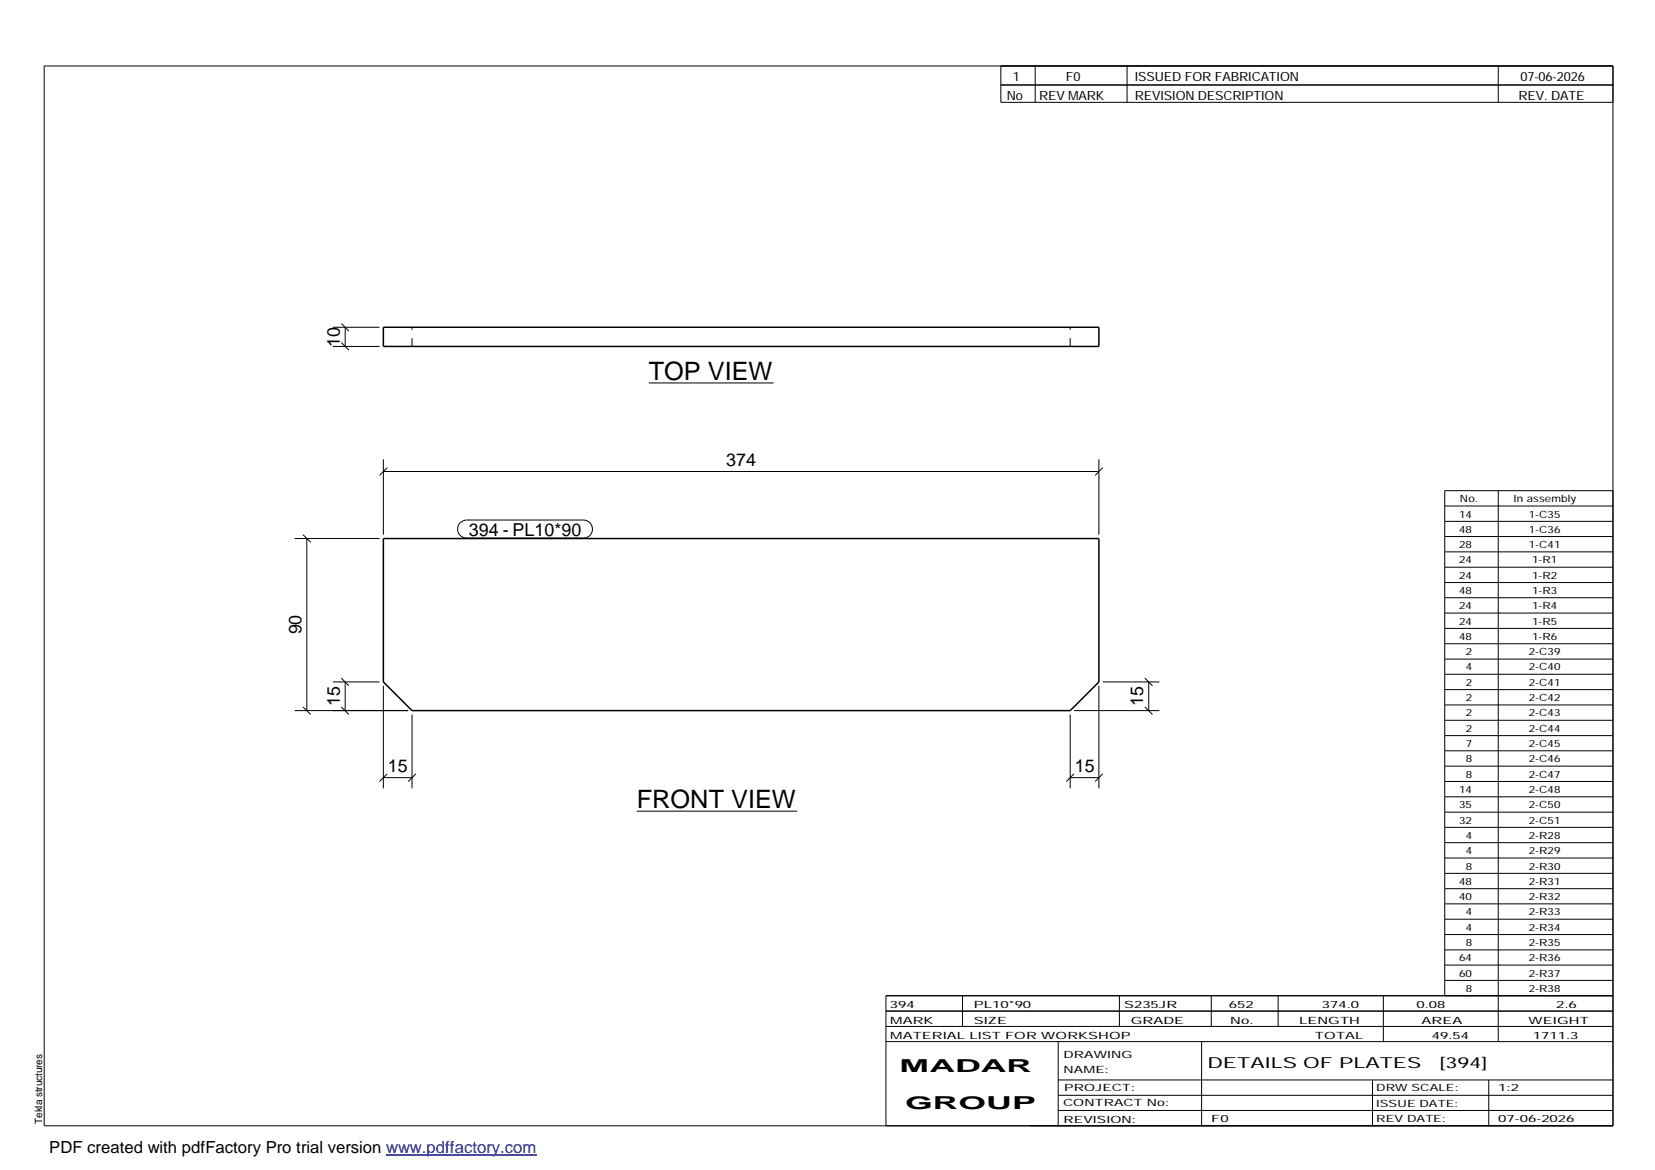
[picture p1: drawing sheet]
<svg xmlns="http://www.w3.org/2000/svg" width="420mm" height="297mm" viewBox="0 0 420 297" stroke-linecap="round" stroke-linejoin="round" font-family="sans-serif">
<path d="M97.3 83.1h181.7v4.9h-181.7zM97.3 136.7h181.7v36.4l-7.3 7.3h-167.1l-7.3-7.3z" fill="none" stroke="#000" stroke-width=".38"/>
<path d="M104.6 88v-4.9M271.7 88v-4.9" fill="none" stroke="#000" stroke-width=".25" stroke-dasharray="2.1 2.1" stroke-linecap="butt"/>
<g fill="none" stroke="#000" stroke-width=".25">
<path d="M11.2 16.7h398.3v269.1h-398.3zM254.1 16.7v9.3h155.4M262.8 16.7v9.3M286.1 16.7v9.3M380.4 16.7v9.3M254.1 21.6h155.4M84.5 88h11.9M84.5 83.1h11.9M86.7 87l1.9 1.9M86.7 82.1l1.9 2M87.6 83.1v4.9M164.7 97.2h31.7"/>
<path d="M97.3 119.7h181.7M97.3 116.6v19.1M98.3 118.7l-1.9 2M279 116.6v19.1M280 118.7l-2 2M74.8 136.7h21.6M76.9 135.7l2 2M77.9 136.7v43.7M116.8 132.7l.8-.5 .8-.2h29.7a2.29 2.29 0 0 1 2.3 2.3 2.29 2.29 0 0 1-2.3 2.3h-29.7a2.27 2.27 0 0 1-2.1-1.4 2.27 2.27 0 0 1 .5-2.5zM366.8 128.5h42.7M366.8 132.4h42.7M366.8 136.2h42.7"/>
<path d="M380.4 124.6v139.8M409.5 124.6h-42.7v128.2M366.8 140.1h42.7M366.8 144h42.7M366.8 147.9h42.7M366.8 151.8h42.7M366.8 155.6h42.7M366.8 159.5h42.7M76.9 179.5l2 1.9M84.5 173.1h11.9M86.7 179.5l1.9 1.9M86.7 172.2l1.9 1.9"/>
<path d="M87.6 173.1v7.3M97.3 174.1v26M279 174.1v26M280 173.1h14.3M290.7 179.5l1.9 1.9M290.7 172.2l1.9 1.9M291.6 173.1v7.3M366.8 163.4h42.7M366.8 167.3h42.7M366.8 171.2h42.7M366.8 175.1h42.7M366.8 179h42.7"/>
<path d="M74.8 180.4h28.8M97.3 197.4h7.3M98.3 196.5l-1.9 1.9M104.6 181.4v18.7M105.6 196.5l-2 1.9M271.7 197.4h7.3M271.7 181.4v18.7M272.7 196.5l-2 1.9M272.7 180.4h21.6M280 196.5l-2 1.9M366.8 182.9h42.7M366.8 186.8h42.7"/>
<path d="M366.8 190.6h42.7M366.8 194.5h42.7M366.8 198.4h42.7M161.7 205.9h40.7M366.8 202.3h42.7M366.8 206.2h42.7M366.8 210h42.7M366.8 213.9h42.7M366.8 217.8h42.7M366.8 221.7h42.7M366.8 225.6h42.7M366.8 229.5h42.7"/>
<path d="M366.8 233.4h42.7M366.8 237.3h42.7M224.9 256.7h184.6M244.3 252.8v7.8M284.2 252.8v7.8M307.5 252.8v7.8M324.5 252.8v7.8M351.2 252.8v11.6M366.8 241.2h42.7M366.8 245h42.7M366.8 248.9h42.7M409.5 252.8h-184.6v33"/>
<path d="M224.9 264.4h184.6M224.9 260.6h184.6M268.6 264.4v21.4M268.6 274.2h140.9M268.6 278.1h140.9M305.1 264.4v21.4M348.4 274.2v11.6M378 274.2v11.6M268.6 281.9h140.9"/>
</g>
<path d="M98 293.3h38.2" fill="none" stroke="#00f" stroke-width=".3"/>
<g font-size="6.4">
<text x="164.7" y="96.5">TOP VIEW</text>
<text x="161.7" y="205.2">FRONT VIEW</text>
</g>
<g font-size="4.5">
<text x="86.2" y="88" transform="rotate(-90 86.2 88)">10</text>
<text x="184.4" y="118.3">374</text>
<text x="119" y="136">394 - PL10*90</text>
<text x="76.5" y="161.1" transform="rotate(-90 76.5 161.1)">90</text>
<text x="86.2" y="179.3" transform="rotate(-90 86.2 179.3)">15</text>
<text x="290.2" y="179.3" transform="rotate(-90 290.2 179.3)">15</text>
<text x="98.5" y="196">15</text>
<text x="272.8" y="196">15</text>
<text x="228.4" y="272.3">MADAR</text>
<text x="229.8" y="281.6">GROUP</text>
</g>
<text font-size="4.2" x="12.5" y="292.7">PDF created with pdfFactory Pro trial version www.pdffactory.com</text>
<g font-size="3.9">
<text x="306.5" y="271.3">DETAILS OF PLATES</text>
<text x="365.4" y="271.3">[394]</text>
</g>
<g font-size="3.2">
<text x="257.1" y="20.5">1</text>
<text x="270.6" y="20.5">F0</text>
<text x="288.1" y="20.5">ISSUEDFORFABRICATION</text>
<text x="386" y="20.5">07-06-2026</text>
<text x="255.6" y="25.5">No</text>
<text x="263.8" y="25.5">REVMARK</text>
<text x="288.1" y="25.5">REVISIONDESCRIPTION</text>
<text x="385.5" y="25.5">REV. DATE</text>
</g>
<g font-size="2.5">
<text x="370.4" y="131.4">14</text>
<text x="370.6" y="127.5">No.</text>
<text x="384.3" y="127.5">Inassembly</text>
<text x="388.1" y="131.4">1-C35</text>
<text x="370.4" y="135.2">48</text>
<text x="388.1" y="135.2">1-C36</text>
<text x="370.4" y="139.1">28</text>
<text x="370.4" y="143">24</text>
<text x="388.1" y="139.1">1-C41</text>
<text x="389" y="143">1-R1</text>
<text x="370.4" y="146.9">24</text>
<text x="389" y="146.9">1-R2</text>
<text x="370.4" y="150.8">48</text>
<text x="370.4" y="154.7">24</text>
<text x="389" y="150.8">1-R3</text>
<text x="389" y="154.7">1-R4</text>
<text x="370.4" y="158.6">24</text>
<text x="389" y="158.6">1-R5</text>
<text x="370.4" y="162.5">48</text>
<text x="372.1" y="166.4">2</text>
<text x="388.1" y="166.4">2-C39</text>
<text x="389" y="162.5">1-R6</text>
<text x="372.1" y="170.2">4</text>
<text x="388.1" y="170.2">2-C40</text>
<text x="372.1" y="174.1">2</text>
<text x="372.1" y="178">2</text>
<text x="388.1" y="174.1">2-C41</text>
<text x="388.1" y="178">2-C42</text>
<text x="372.1" y="181.9">2</text>
<text x="372.1" y="185.8">2</text>
<text x="388.1" y="181.9">2-C43</text>
<text x="388.1" y="185.8">2-C44</text>
<text x="372.1" y="189.6">7</text>
<text x="388.1" y="189.6">2-C45</text>
<text x="372.1" y="193.5">8</text>
<text x="372.1" y="197.4">8</text>
<text x="388.1" y="193.5">2-C46</text>
<text x="388.1" y="197.4">2-C47</text>
<text x="370.4" y="201.3">14</text>
<text x="388.1" y="201.3">2-C48</text>
<text x="370.4" y="205.2">35</text>
<text x="370.4" y="209.1">32</text>
<text x="388.1" y="205.2">2-C50</text>
<text x="388.1" y="209.1">2-C51</text>
<text x="372.1" y="213">4</text>
<text x="388.1" y="213">2-R28</text>
<text x="372.1" y="216.9">4</text>
<text x="372.1" y="220.8">8</text>
<text x="388.1" y="216.9">2-R29</text>
<text x="388.1" y="220.8">2-R30</text>
<text x="370.4" y="224.6">48</text>
<text x="388.1" y="224.6">2-R31</text>
<text x="370.4" y="228.5">40</text>
<text x="372.1" y="232.4">4</text>
<text x="388.1" y="228.5">2-R32</text>
<text x="388.1" y="232.4">2-R33</text>
<text x="372.1" y="236.3">4</text>
<text x="388.1" y="236.3">2-R34</text>
<text x="370.4" y="244.1">64</text>
<text x="372.1" y="240.2">8</text>
<text x="388.1" y="240.2">2-R35</text>
<text x="388.1" y="244.1">2-R36</text>
<text x="370.4" y="247.9">60</text>
<text x="372.1" y="251.8">8</text>
<text x="388.1" y="247.9">2-R37</text>
<text x="388.1" y="251.8">2-R38</text>
<text x="225.9" y="255.9">39</text>
<text x="230.1" y="255.9">4</text>
<text x="247.3" y="255.9">PL10</text>
<text x="256.1" y="255.9">*9</text>
<text x="259.7" y="255.9">0</text>
<text x="285.4" y="255.9">S235JR</text>
<text x="312" y="255.9">6</text>
<text x="314.1" y="255.9">52</text>
<text x="335.6" y="255.9">374.0</text>
<text x="359.6" y="255.9">0</text>
<text x="361.7" y="255.9">.0</text>
<text x="364.9" y="255.9">8</text>
<text x="395.1" y="255.9">2.6</text>
<text x="226" y="263.7">M</text>
<text x="226" y="259.9">M</text>
<text x="229.2" y="263.7">ATERIAL LIST FOR W</text>
<text x="229.2" y="259.9">ARK</text>
<text x="247.2" y="259.9">SIZE</text>
<text x="268" y="263.7">ORKSHOP</text>
<text x="287.1" y="259.9">GRADE</text>
<text x="312.3" y="259.9">No.</text>
<text x="329.8" y="259.9">LENGTH</text>
<text x="333.8" y="263.7">TOTAL</text>
<text x="360.9" y="259.9">AREA</text>
<text x="363.5" y="263.7">49</text>
<text x="367.7" y="263.7">.54</text>
<text x="388.1" y="259.9">W</text>
<text x="389.2" y="263.7">1711.3</text>
<text x="391.7" y="259.9">EIGHT</text>
<text x="270" y="268.5">DRAW</text>
<text x="281.1" y="268.5">ING</text>
<text x="270" y="272.5">NAM</text>
<text x="278.1" y="272.5">E:</text>
<text x="269.9" y="280.9">CONTRACT No:</text>
<text x="270.2" y="277">PROJECT:</text>
<text x="349.4" y="277.1">DRWSCALE:</text>
<text x="349.4" y="281">ISSUE DATE:</text>
<text x="380.4" y="277.1">1:2</text>
<text x="10.7" y="285.4" transform="rotate(-90 10.7 285.4)">Tekla structures</text>
<text x="270" y="285">REVISION:</text>
<text x="307.5" y="284.8">F0</text>
<text x="349.4" y="284.8">REVDATE:</text>
<text x="380.4" y="284.8">0</text>
<text x="382.5" y="284.8">7-0 -20</text>
<text x="387.9" y="284.8">6</text>
<text x="395.5" y="284.8">26</text>
</g>
</svg>
